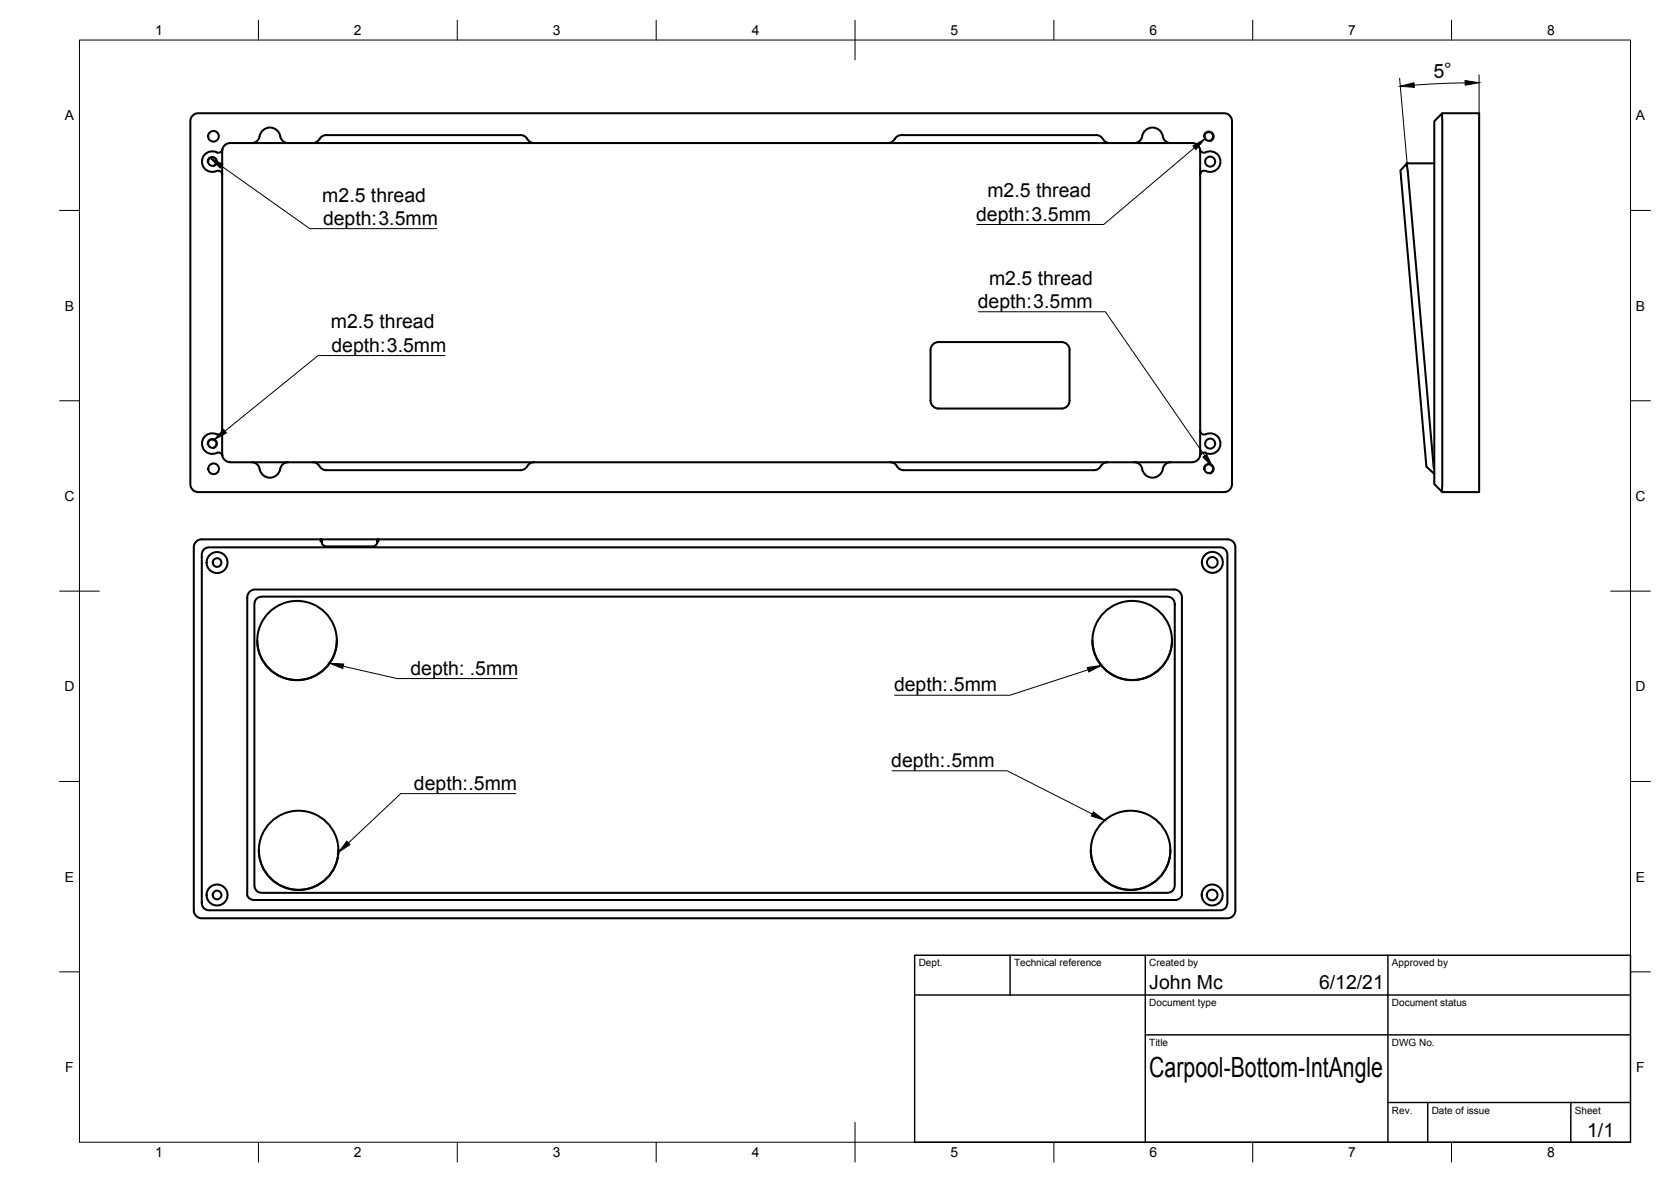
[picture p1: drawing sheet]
<svg xmlns="http://www.w3.org/2000/svg" width="420mm" height="297mm" viewBox="0 0 420 297" stroke-linecap="round" stroke-linejoin="round" font-family="sans-serif">
<!-- layer: Visible -->
<g fill="none" stroke="#000" stroke-width=".51">
<path d="M48.4 29.1l.7-.5 .7-.1h258.1l.6 .1 .9 .7 .4 1.1v91.4l-.2 .6-.8 1-.9 .3h-258.1l-.7-.2-.9-.7-.3-1v-91.4l.1-.7zM55.9 37.6l-.3 .5-.8 .3a2.63 2.63 0 0 0-4 2.2 2.63 2.63 0 0 0 3.9 2.3l.9 .3 .3 .7M63.3 35.9a2.18 2.18 0 0 0 2.1-2.2 2.69 2.69 0 0 1 3-1.6 2.69 2.69 0 0 1 2.2 2.6 2 2 0 0 0 1.8 1.2M82.1 34l48.8-.1 1.1 .4 1.1 1.3 1.2 .3M82.1 33.9l-1.2 .4-1.1 1.3-1.2 .3M223.2 35.9l1.2-.3 1.5-1.5 .8-.1 48.9-.1 1.2 .4 1.1 1.3 1.2 .3M285.2 35.9a2.18 2.18 0 0 0 2.1-2.2 2.69 2.69 0 0 1 3-1.6 2.69 2.69 0 0 1 2.2 2.6 2 2 0 0 0 1.9 1.2M301.7 37.6v76.9M301.7 37.6a2 2 0 0 0-1.9-1.7h-241.9a2 2 0 0 0-2 2v76.3a2.04 2.04 0 0 0 2 1.9l241.9 .1a2.05 2.05 0 0 0 1.9-1.7M301.7 37.6l.3 .5 .9 .3a2.63 2.63 0 0 1 4 2.2 2.63 2.63 0 0 1-3.9 2.3l-1 .3-.2 .7M362.6 28.5h9.3v95.2h-9.3v-.2zM362.6 28.5l-2 2v91.2l2 2"/>
<path d="M353.8 41l6.8 76.9M353.8 41l-1.7 1.9 6.5 74.2 2 2M353.8 41h6.8M234 88v12.7M266.9 86h-30.9a2 2 0 0 0-2 2M266.9 86a2 2 0 0 1 2 2M268.9 88v12.7M55.9 108.2a1.01 1.01 0 0 1-1.4 .9 2.61 2.61 0 0 0-3.7 2.6 2.61 2.61 0 0 0 4 2l.8 .3 .3 .5M63.3 116.1a2 2 0 0 1 2 1.7M70.5 117.8a2.64 2.64 0 0 1-2.6 2.2 2.64 2.64 0 0 1-2.6-2.2M72.4 116.1a2 2 0 0 0-1.9 1.7M78.6 116.1l1.2 .4 1.1 1.3 1.2 .4"/>
<path d="M134.3 116.1l-1.2 .4-1.1 1.3-1.1 .4h-48.8M223.8 116.1l1.2 .4 .5 .6M225.5 117.2l.6 .6 1.1 .4h47.8M234 100.7a2 2 0 0 0 2 2h30.9M268.9 100.7a2 2 0 0 1-2 2M278.5 116.1l-1.2 .4-1.1 1.3-1.1 .4M285.2 116.1a2 2 0 0 1 2 1.7M292.4 117.8a2.64 2.64 0 0 1-2.6 2.2 2.64 2.64 0 0 1-2.6-2.2M294.4 116.1a2 2 0 0 0-2 1.7M301.8 108.2a1.17 1.17 0 0 0 .7 1 1.17 1.17 0 0 0 1.3-.3 2.61 2.61 0 0 1 3 3.1 2.61 2.61 0 0 1-3.9 1.7l-.9 .3-.3 .5M360.6 119.1h.1M51.2 138.2l.4-.4 .8-.3 255 .2 .8 .5 .4 1-.1 88.3-.5 .8-1.1 .5-255-.2-.7-.5-.5-1v-87.9z"/>
<path d="M80.5 135.5h-29.9l-1.2 .5-.6 .9-.1 92 .4 1 .9 .7 .5 .2h258.2l1-.4 .8-.9 .1-.6v-91.5l-.3-1-.9-.7-.6-.2h-213.6M80.5 135.9l.4 .3M80.9 136.2l-.1-.5-.3-.2h14.7l-.3 .2v.5M80.9 136.2l.3 .7 .8 .4h11.8l.8-.4 .3-.7M95.2 135.9l-.3 .3M62.7 148.8l1.2-.6h231.8l1 .7 .5 1.1v74.1a1.72 1.72 0 0 1-2 2.1h-231.5l-.8-.3-.4-.4a1.31 1.31 0 0 1-.3-1.4v-74.1zM64.4 150.5l.6-.4 .9-.2 228.1 .1 1 .6 .4 1.2-.1 71.2-.5 .9-.6 .3-.7 .2h-227.7l-.7-.2-.8-.5-.3-1.3v-70.6zM64.7 160.9a10 10 0 0 0 10 10 10 10 0 0 0 10-10M274.7 160.9a10 10 0 0 0 10 10 10 10 0 0 0 10-10M65.1 213.7a10 10 0 0 0 10 9.9 10 10 0 0 0 10-9.9M274.3 213.7a10 10 0 0 0 10 9.9 10 10 0 0 0 10-9.9"/>
<circle cx="53.7" cy="34.2" r="1.34"/>
<circle cx="303.9" cy="34.3" r="1.09"/>
<circle cx="53.4" cy="40.6" r="1.05"/>
<circle cx="304.3" cy="40.6" r="1.26"/>
<circle cx="53.4" cy="111.5" r="1.05"/>
<circle cx="53.7" cy="117.8" r="1.34"/>
<circle cx="303.9" cy="117.8" r="1.09"/>
<circle cx="304.3" cy="111.5" r="1.26"/>
<circle cx="54.6" cy="141.4" r="1.09"/>
<circle cx="54.6" cy="141.4" r="2.64"/>
<circle cx="304.8" cy="141.3" r="1.34"/>
<circle cx="304.8" cy="141.3" r="2.64"/>
<circle cx="74.7" cy="161" r="10"/>
<circle cx="284.7" cy="161" r="10"/>
<circle cx="75.1" cy="213.7" r="10"/>
<circle cx="284.3" cy="213.7" r="10"/>
<circle cx="54.6" cy="224.9" r="1.09"/>
<circle cx="54.6" cy="224.9" r="2.64"/>
<circle cx="304.8" cy="224.9" r="1.34"/>
<circle cx="304.8" cy="224.9" r="2.64"/>
</g>
<!-- layer: Visible Narrow -->
<path d="M302.6 34.5a1.34 1.34 0 0 1 1.1-1.5 1.34 1.34 0 0 1 1.6 1.1 1.34 1.34 0 0 1-1.1 1.5M52.1 40.8a1.28 1.28 0 0 1 1-1.4 1.28 1.28 0 0 1 1.5 1 1.28 1.28 0 0 1-1 1.5M52.1 111.7a1.28 1.28 0 0 1 1-1.5 1.28 1.28 0 0 1 1.5 1.1 1.28 1.28 0 0 1-1 1.4M302.6 118a1.34 1.34 0 0 1 1.1-1.5 1.34 1.34 0 0 1 1.6 1.1 1.34 1.34 0 0 1-1.1 1.5" fill="none" stroke="#000" stroke-width=".25"/>
<!-- layer: Visible -->
<circle cx="353.8" cy="41.1" r=".24" fill="#000" stroke="#000" stroke-width=".25"/>
<!-- layer: Border -->
<g fill="none" stroke="#000" stroke-width=".25">
<path d="M20 10.1h390v276.9h-390zM65 5.1v5M115 5.1v5M165 5.1v5M215 5.1v10M265 5.1v5M315 5.1v5M365 5.1v5M15 52.9h5M410 52.9h5M15 100.7h5M410 100.7h5"/>
<path d="M15 148.6h10M405 148.6h10M15 196.4h5M410 196.4h5M15 244.2h5M410 244.2h5M65 287v5M115 287v5M165 287v5M215 282.1v9.9M265 287v5M315 287v5"/>
<path d="M365 287v5"/>
</g>
<!-- layer: TitleBlock -->
<path d="M230 240.1h180v46.9h-180zM230 250h180M254 240.1v9.9M288 240.1v46.9M349 240.1v46.9M288 260.1h122M349 277.1h61M359 277.1v9.9M395 277.1v9.9" fill="none" stroke="#000" stroke-width=".36"/>
<!-- layer: Dimensions -->
<path d="M351.9 19.7l1.9 21.4M371.9 18.8v9.7M368.4 20.8l-12.8 .6" fill="none" stroke="#000" stroke-width=".25"/>
<path d="M352.1 21.7l3.4-.9 .1 1.2zM368.4 20.2l3.5 .6-3.5 .6z" fill="#000" stroke="#000" stroke-width=".25"/>
<!-- layer: Annotations -->
<path d="M300 36.7l3-1.8-2.3 2.7zM52.9 39.7l3.1 1.6-.6 .9zM56.2 107.9l.7 .9-3.1 1.7zM302.5 114.9l.9-.7 1.5 3.2zM82.9 166.7l3.5 .2-.2 1.1zM273.4 167.8l3.5-.6-3.2 1.7zM87.2 211.4l.8 .8-2.9 2zM274.9 204l2.9 2.1-3.4-1z" fill="#000" stroke="#000" stroke-width=".25"/>
<path d="M300.3 37.1l-22.8 19.3h-31.9M55.7 41.7l22.2 15.8h31.9M246 78.3h31.9l25 36.2M111.9 89.4h-31.9l-23.4 18.9M86.3 167.4l13.6 3.1h30.1M273.6 168.3l-19.7 6.4h-29M129.7 199.4h-28.9l-13.2 12.4M224.3 193.7h29l21.3 10.9" fill="none" stroke="#000" stroke-width=".25"/>
<text font-size="7" x="289" y="270.6">Carpool-Bottom-IntAngle</text>
<g font-size="4.9">
<text x="360.5" y="19.5" transform="rotate(-2 360.5 19.5)">5°</text>
<text x="81" y="50.6">m2.5 thread</text>
<text x="248.3" y="49.6">m2.5 thread</text>
<text x="81.2" y="56.5">depth:3.5mm</text>
<text x="245.4" y="55.4">depth:3.5mm</text>
<text x="248.7" y="71.5">m2.5 thread</text>
<text x="245.9" y="77.4">depth:3.5mm</text>
<text x="83.2" y="82.5">m2.5 thread</text>
<text x="83.3" y="88.4">depth:3.5mm</text>
<text x="103.2" y="169.6">depth: .5mm</text>
<text x="224.8" y="173.8">depth:.5mm</text>
<text x="224.1" y="192.7">depth:.5mm</text>
<text x="104.1" y="198.5">depth:.5mm</text>
<text x="289" y="248.5">John Mc</text>
<text x="331.7" y="248.5">6/12/21</text>
<text x="399.1" y="285.7">1/1</text>
</g>
<g font-size="3.5">
<text x="39" y="8.8">1</text>
<text x="89" y="8.8">2</text>
<text x="139" y="8.8">3</text>
<text x="189" y="8.8">4</text>
<text x="239" y="8.8">5</text>
<text x="289" y="8.8">6</text>
<text x="339" y="8.8">7</text>
<text x="389" y="8.8">8</text>
<text x="16.3" y="30.2">A</text>
<text x="411.3" y="30.2">A</text>
<text x="16.3" y="78">B</text>
<text x="411.3" y="78">B</text>
<text x="16.2" y="125.9">C</text>
<text x="411.2" y="125.9">C</text>
<text x="16.2" y="173.7">D</text>
<text x="411.2" y="173.7">D</text>
<text x="16.3" y="221.6">E</text>
<text x="411.3" y="221.6">E</text>
<text x="16.4" y="269.4">F</text>
<text x="411.4" y="269.4">F</text>
<text x="39" y="290.8">1</text>
<text x="89" y="290.8">2</text>
<text x="139" y="290.8">3</text>
<text x="189" y="290.8">4</text>
<text x="239" y="290.8">5</text>
<text x="289" y="290.8">6</text>
<text x="339" y="290.8">7</text>
<text x="389" y="290.8">8</text>
</g>
<g font-size="2.5">
<text x="231" y="242.9">Dept.</text>
<text x="255" y="242.9">Technical reference</text>
<text x="289" y="242.9">Created by</text>
<text x="350" y="242.9">Approved by</text>
<text x="289" y="252.8">Document type</text>
<text x="350" y="252.8">Document status</text>
<text x="289" y="262.9">Title</text>
<text x="350" y="262.9">DWG No.</text>
<text x="350" y="279.9">Rev.</text>
<text x="360" y="279.9">Date of issue</text>
<text x="396" y="279.9">Sheet</text>
</g>
</svg>
